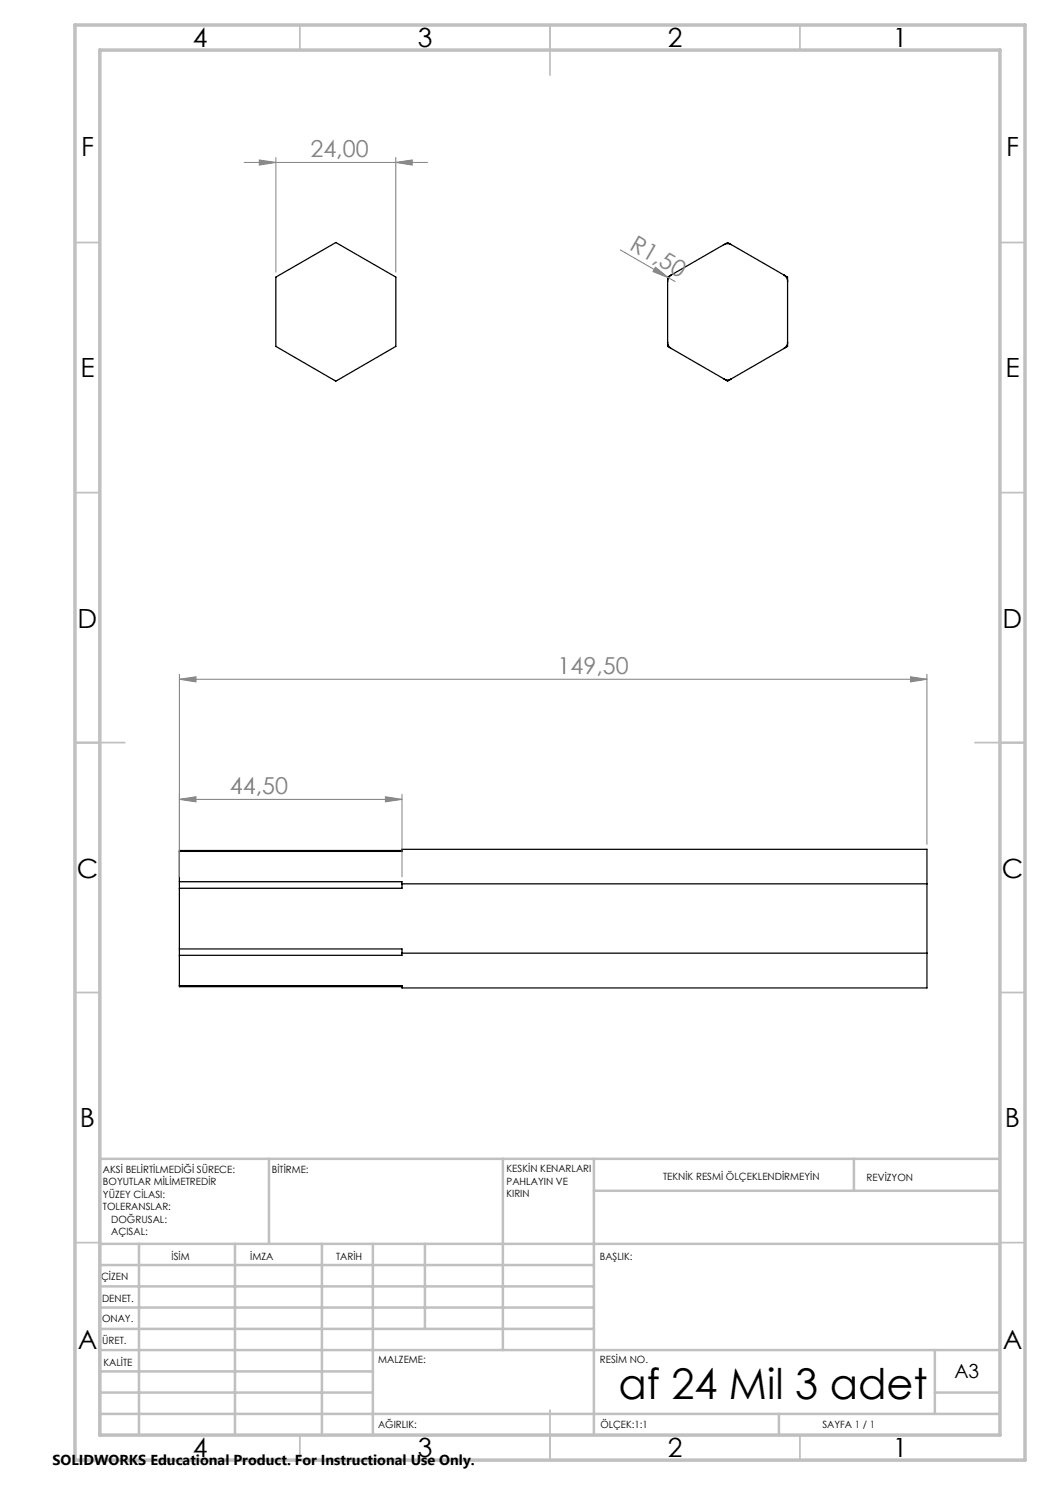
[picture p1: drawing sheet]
<svg xmlns="http://www.w3.org/2000/svg" width="210mm" height="297mm" viewBox="0 0 210 297" stroke-linecap="round" stroke-linejoin="round" font-family="sans-serif">
<g fill="none" stroke="#000" stroke-width=".25">
<path d="M55.2 55.4l12-6.9 12 6.9v13.9l-12 6.9-12-6.9zM134.3 55a1.43 1.43 0 0 0-.8 1.3M134.3 55l-.8 .4v13.9l.8 .4M144.8 48.9a1.64 1.64 0 0 1 1.5 0M144.8 48.9l-10.5 6.1M144.8 48.9l.7-.4 .8 .4M146.3 48.9l10.5 6.1M156.8 55a1.64 1.64 0 0 1 .7 1.3M156.8 55l.7 .4v13.9l-.7 .4M133.5 68.4a1.33 1.33 0 0 0 .8 1.3M134.3 69.7l10.5 6.1M144.8 75.8a1.4 1.4 0 0 0 1.5 0"/>
<path d="M144.8 75.8l.7 .4 .8-.4M156.8 69.7l-10.5 6.1M157.5 68.4a1.51 1.51 0 0 1-.7 1.3M35.9 176.4v1.3M35.9 170.3v6.1M35.9 177.7v12.1M35.9 170.3h44.5v-.4h105v27.7h-105v-.5h-44.5M35.9 176.4h44.5v1.3h-44.5M80.4 170.1h-44.5v.2M80.4 176.8h105M35.9 189.8v1.3M35.9 197.1v.2h44.5"/>
<path d="M35.9 191.1v6M35.9 189.8h44.5v1.3h-44.5M80.4 190.6h105"/>
</g>
<g fill="none" stroke="#808080" stroke-width=".2">
<path d="M48.8 32.5h36.7M51.9 32l3.3 .5-3.3 .5zM55.2 31.5v22.9M79.2 32.5l3.2-.5v1zM79.2 31.5v22.9M124.1 50l9.6 5.6M131.1 53.4l2.6 2.2-3.1-1.3zM133.7 55.6l1.3 .7M35.9 135.9l3.3-.5v1zM35.9 134.9v40.5M35.9 135.9h149.5M182.1 135.4l3.3 .5-3.3 .5z"/>
<path d="M185.4 134.9v34M35.9 159.9l3.3-.6v1.1zM35.9 159.9h44.5M77.1 159.3l3.3 .6-3.3 .5zM80.4 158.9v16.5"/>
</g>
<g fill="none" stroke="#c0c0c0" stroke-width=".35">
<path d="M60 5v5M110 5v10M160 5v5M15 48.5h5M200 48.5h5M15 98.5h5M200 98.5h5M15 148.5h10M195 148.5h10M15 198.5h5M200 198.5h5M15 248.5h5"/>
<path d="M200 248.5h5M60 287v5M110 282v10M160 287v5"/>
</g>
<g fill="none" stroke="#c0c0c0" stroke-width=".5">
<path d="M53.8 231.8v17M100.6 231.8v38.2M118.8 231.8v55.2M118.8 238.2h81.2M170.8 231.8v6.4M200 231.8h-180v55.2M20 248.8h180M20 257.3h98.8M20 253h98.8M27.8 248.8v38.2M47 248.8v38.2M64.4 248.8v38.2"/>
<path d="M74.6 248.8v38.2M85 248.8v17M20 265.8h98.8M20 261.5h98.8M20 278.5h54.6M20 274.3h54.6M20 270h180M187 278.5h13M187 270v12.8M20 282.8h180M155.8 282.8v4.2"/>
</g>
<path d="M15 5h190v287h-190zM20 10h180v277h-180z" fill="none" stroke="#c0c0c0" stroke-width=".7"/>
<g fill="#808080">
<path d="M131.1 53.4l2.6 2.2-3.1-1.3z"/>
<path d="M77.1 159.3l3.3 .6-3.3 .5zM35.9 159.9l3.3-.6v1.1z"/>
<path d="M35.9 135.9l3.3-.5v1zM182.1 135.4l3.3 .5-3.3 .5z"/>
<path d="M51.9 32l3.3 .5-3.3 .5zM79.2 32.5l3.2-.5v1z"/>
</g>
<text font-size="8.5" x="123.7" y="279.7">af 24 Mil 3 adet</text>
<g font-size="5.3">
<text x="38.5" y="9.5">4</text>
<text x="83.5" y="9.5">3</text>
<text x="133.5" y="9.5">2</text>
<text x="178.5" y="9.5">1</text>
<text x="16.2" y="31.2">F</text>
<text x="201.2" y="31.2">F</text>
<text x="16.1" y="75.5">E</text>
<text x="201.1" y="75.5">E</text>
<text x="15.5" y="125.5">D</text>
<text x="200.5" y="125.5">D</text>
<text x="15.4" y="175.5">C</text>
<text x="200.4" y="175.5">C</text>
<text x="16" y="225.5">B</text>
<text x="201" y="225.5">B</text>
<text x="15.5" y="269.7">A</text>
<text x="200.5" y="269.7">A</text>
<text x="38.5" y="291.5">4</text>
<text x="83.5" y="291.5">3</text>
<text x="133.5" y="291.5">2</text>
<text x="178.5" y="291.5">1</text>
</g>
<g font-size="4.7" fill="#808080">
<text x="62.1" y="31.5">24,00</text>
<text x="125.7" y="49.7" transform="rotate(30 125.7 49.7)">R1,50</text>
<text x="111.5" y="134.8">149,50</text>
<text x="46" y="158.8">44,50</text>
</g>
<text font-size="3.9" x="190.9" y="275.5">A3</text>
<text font-size="2.9" x="10.5" y="292.9">SOLIDWORKS Educational Product. For Instructional Use Only.</text>
<g font-size="2">
<text x="20.6" y="234.6">AKSİ BELİRTİLMEDİĞİ SÜRECE:</text>
<text x="20.6" y="237.1">BOYUTLAR MİLİMETREDİR</text>
<text x="20.6" y="239.6">YÜZEY CİLASI:</text>
<text x="54.4" y="234.6">BİTİRME:</text>
<text x="101.3" y="234.5">KESKİN KENARLARI</text>
<text x="101.3" y="237">PAHLAYIN VE</text>
<text x="101.3" y="239.5">KIRIN</text>
<text x="132.6" y="236">TEKNİK RESMİ ÖLÇEKLENDİRMEYİN</text>
<text x="173.3" y="236.2">REVİZYON</text>
<text x="20.6" y="242.1">TOLERANSLAR:</text>
<text x="22.2" y="244.6">DOĞRUSAL:</text>
<text x="22.2" y="247.1">AÇISAL:</text>
<text x="34.3" y="252">İSİM</text>
<text x="50" y="251.9">İMZA</text>
<text x="67.2" y="251.9">TARİH</text>
<text x="120" y="251.9">BAŞLIK:</text>
<text x="20.2" y="256.1">ÇİZEN</text>
<text x="20.4" y="260.3">DENET.</text>
<text x="20.4" y="264.4">ONAY.</text>
<text x="20.5" y="268.8">ÜRET.</text>
<text x="20.7" y="273.1">KALİTE</text>
<text x="75.6" y="272.5">MALZEME:</text>
<text x="120" y="272.5">RESİM NO.</text>
<text x="75.6" y="285.5">AĞIRLIK:</text>
<text x="120.1" y="285.6">ÖLÇEK:1:1</text>
<text x="164.5" y="285.6">SAYFA 1 / 1</text>
</g>
</svg>
